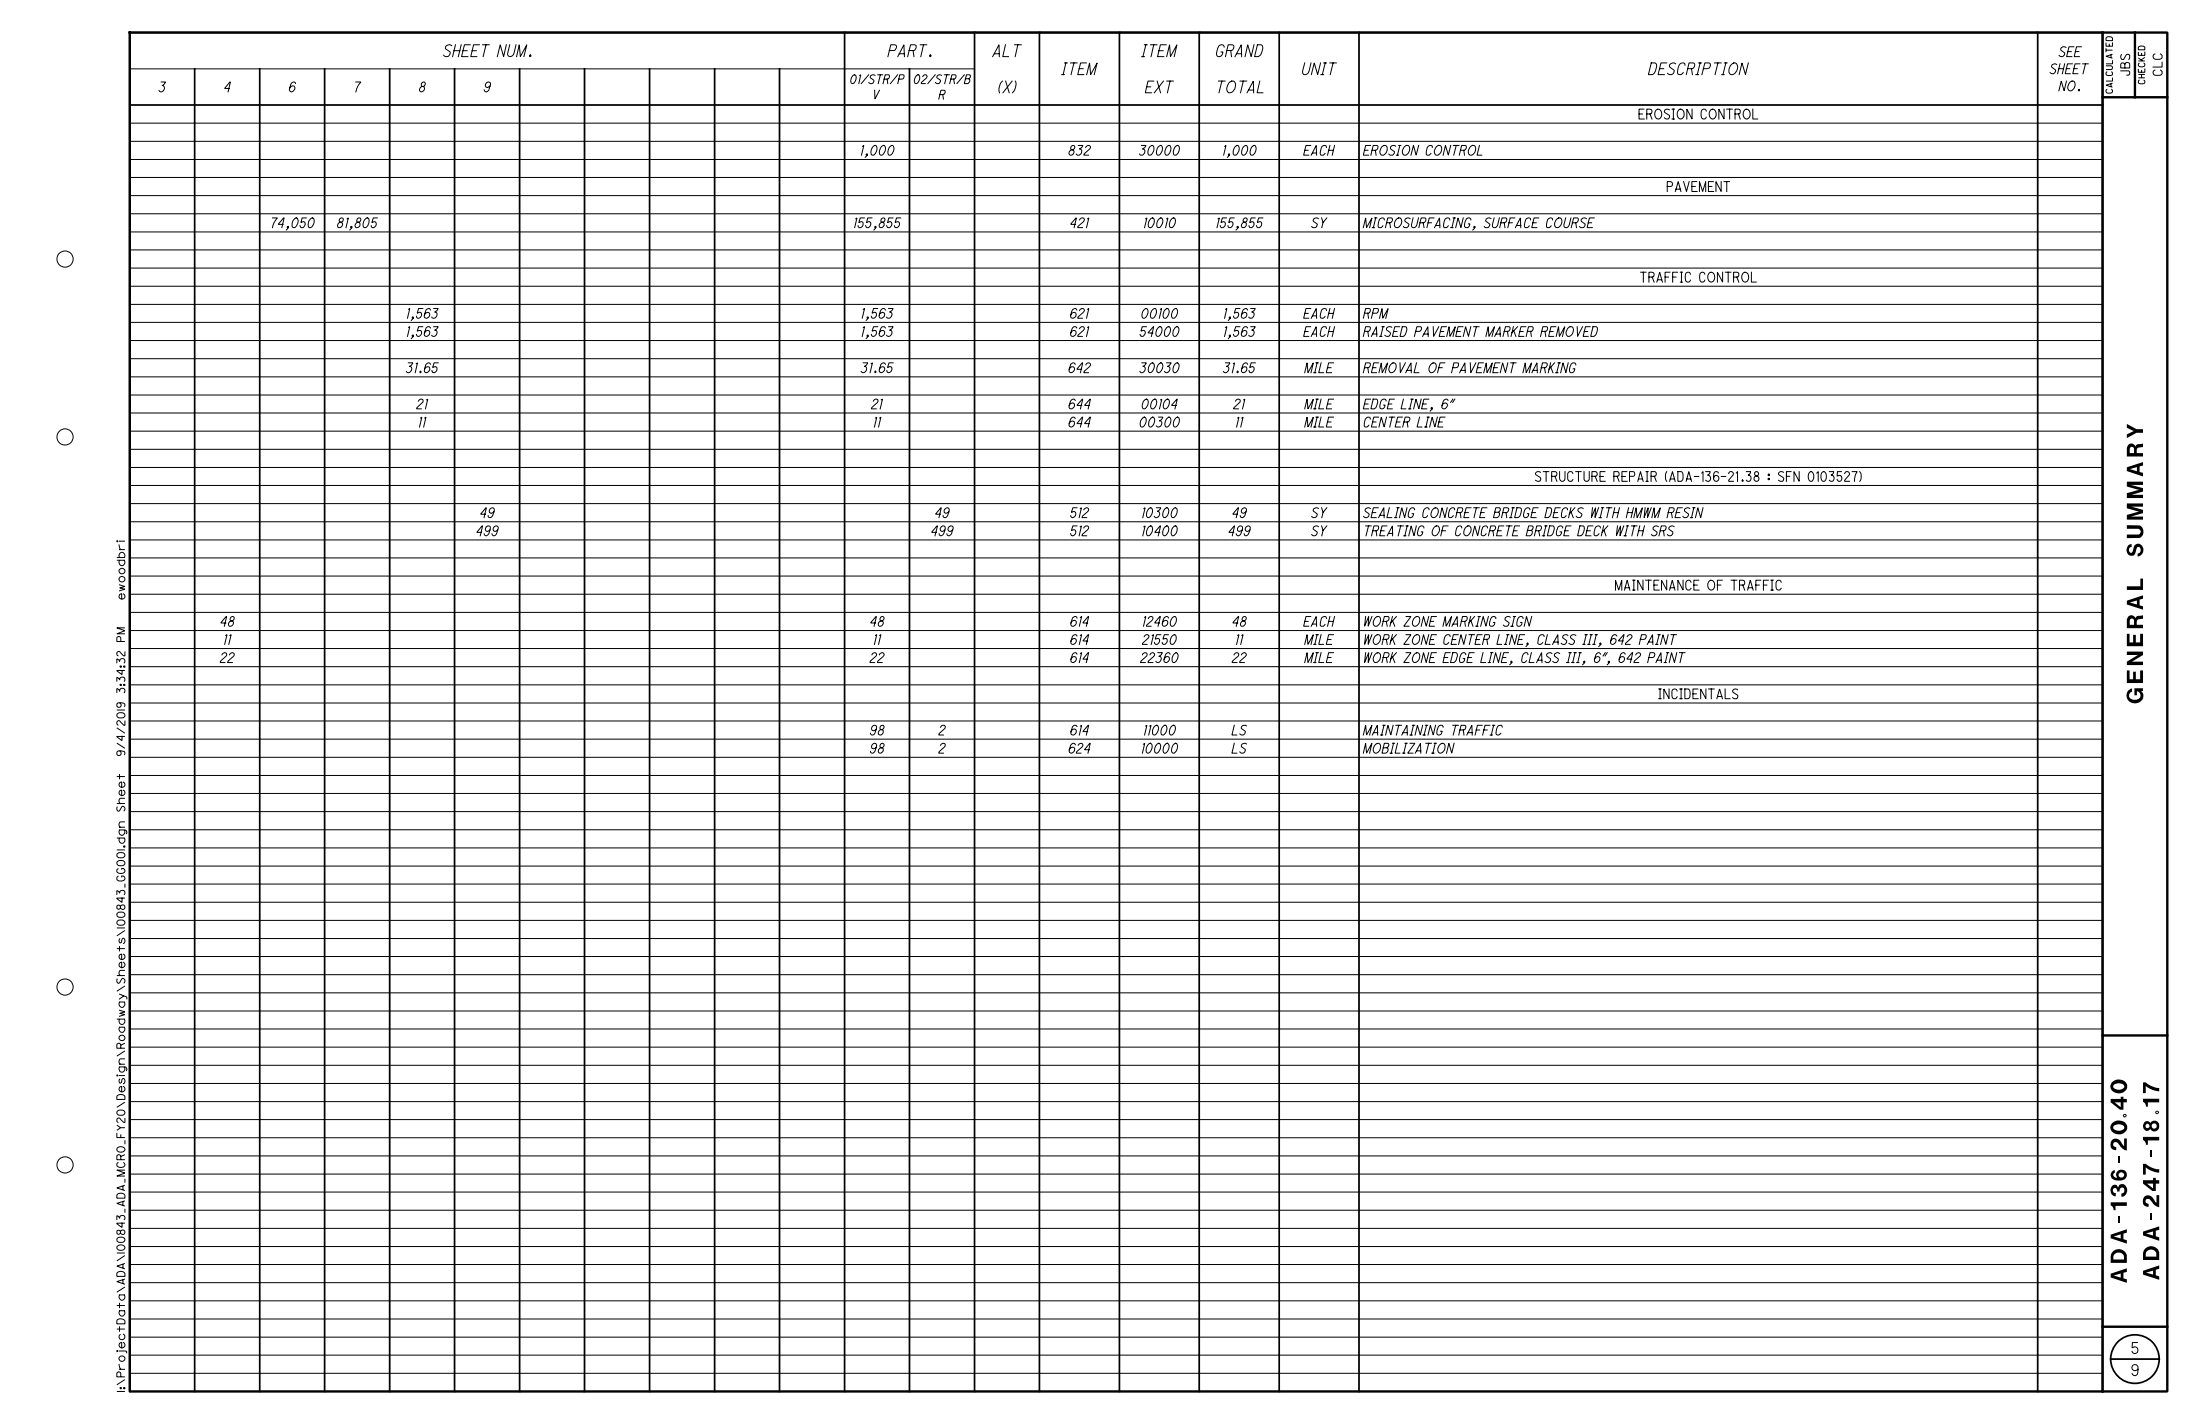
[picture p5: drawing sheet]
<svg xmlns="http://www.w3.org/2000/svg" width="432mm" height="279mm" viewBox="0 0 432 279" stroke-linecap="round" stroke-linejoin="round" font-family="sans-serif">
<g fill="none" stroke="#000" stroke-width=".2">
<path d="M25.5 13.5h165.8M25.5 38.4h387.2M25.5 34.8h387.2M25.5 31.3h387.2M25.5 27.7h387.2M25.5 24.2h387.2M25.5 59.7h387.2M25.5 56.2h387.2M25.5 52.6h387.2M25.5 49h387.2M25.5 45.5h387.2M25.5 41.9h387.2"/>
<path d="M25.5 77.5h387.2M25.5 73.9h387.2M25.5 70.4h387.2M25.5 66.8h387.2M25.5 63.3h387.2M25.5 98.8h387.2M25.5 95.2h387.2M25.5 91.7h387.2M25.5 88.2h387.2M25.5 84.6h387.2M25.5 81h387.2M25.5 116.6h387.2"/>
<path d="M25.5 113h387.2M25.5 109.5h387.2M25.5 105.9h387.2M25.5 102.4h387.2M25.5 137.9h387.2M25.5 134.4h387.2M25.5 130.8h387.2M25.5 127.2h387.2M25.5 123.7h387.2M25.5 120.2h387.2M25.5 159.2h387.2M25.5 155.7h387.2"/>
<path d="M25.5 152.2h387.2M25.5 148.6h387.2M25.5 145h387.2M25.5 141.5h387.2M25.5 177h387.2M25.5 173.5h387.2M25.5 169.9h387.2M25.5 166.4h387.2M25.5 162.8h387.2M25.5 198.4h387.2M25.5 194.8h387.2M25.5 191.2h387.2"/>
<path d="M25.5 187.7h387.2M25.5 184.1h387.2M25.5 180.6h387.2M25.5 219.7h387.2M25.5 216.1h387.2M25.5 212.6h387.2M25.5 209h387.2M25.5 205.5h387.2M25.5 201.9h387.2M25.5 237.5h387.2M25.5 233.9h387.2M25.5 230.4h387.2"/>
<path d="M25.5 226.8h387.2M25.5 223.2h387.2M25.5 258.8h387.2M25.5 255.2h387.2M25.5 251.7h387.2M25.5 248.1h387.2M25.5 244.6h387.2M25.5 241h387.2M25.5 273h387.2M25.5 269.5h387.2M25.5 265.9h387.2M25.5 262.4h387.2"/>
<circle cx="12.8" cy="50.8" r="1.59"/>
<circle cx="12.8" cy="85.7" r="1.59"/>
<circle cx="12.8" cy="193.7" r="1.59"/>
<circle cx="12.8" cy="228.6" r="1.59"/>
</g>
<path d="M25.5 6.4h399.9v266.6h-399.9zM412.7 6.4v266.6M412.7 19.1h12.7M419 6.4v12.7M412.7 203.2h12.7M412.7 260.3h12.7" fill="none" stroke="#000" stroke-width=".47"/>
<g fill="none" stroke="#000" stroke-width=".34">
<path d="M38.2 13.5v259.5M51 13.5v259.5M63.7 13.5v259.5M76.5 13.5v259.5M89.2 13.5v259.5M102 13.5v259.5M114.7 13.5v259.5M127.5 13.5v259.5M140.3 13.5v259.5M153 13.5v259.5M165.8 6.4v266.6M178.5 13.5v259.5"/>
<path d="M191.3 6.4v266.6M204 6.4v266.6M219.7 6.4v266.6M235.4 6.4v266.6M251.1 6.4v266.6M266.7 6.4v266.6M399.9 6.4v266.6M25.5 20.6h387.2M25.5 273v-266.6h387.2v266.6M414.3 266.7h9.5"/>
<circle cx="419" cy="266.7" r="4.8"/>
</g>
<g font-size="3.2">
<text x="420.6" y="109.2" transform="rotate(-90 420.6 109.2)">SUM M A RY</text>
<text x="420.6" y="138" transform="rotate(-90 420.6 138)">G ENERA L</text>
<text x="417.5" y="217.8" transform="rotate(-90 417.5 217.8)">40</text>
<text x="423.8" y="217.1" transform="rotate(-90 423.8 217.1)">17</text>
<text x="417.5" y="251.7" transform="rotate(-90 417.5 251.7)">A D A -136-20.</text>
<text x="423.8" y="251.1" transform="rotate(-90 423.8 251.1)">A D A -247-18.</text>
</g>
<g font-size="2.3">
<text x="87" y="11.1">SHEET NUM.</text>
<text x="174.3" y="11.1">PART.</text>
<text x="194.9" y="11.1">ALT</text>
<text x="224.1" y="11.1">ITEM</text>
<text x="238.6" y="11.1">GRAND</text>
<text x="208.4" y="14.7">ITEM</text>
<text x="255.5" y="14.7">UNIT</text>
<text x="323.5" y="14.7">DESCRIPTION</text>
<text x="195.9" y="18.2">(X)</text>
<text x="224.8" y="18.2">EXT</text>
<text x="238.6" y="18.2">TOTAL</text>
</g>
<g font-size="2.2">
<text x="418.4" y="269.9">9</text>
<text x="418.5" y="265.6">5</text>
</g>
<g font-size="1.9">
<text x="404.1" y="11.1">SEE</text>
<text x="402.3" y="14.5">SHEET</text>
<text x="404.1" y="17.8">NO.</text>
<text x="31.2" y="18">3</text>
<text x="43.9" y="18">4</text>
<text x="56.7" y="18">6</text>
<text x="69.4" y="18">7</text>
<text x="82.2" y="18">8</text>
<text x="95" y="18">9</text>
<text x="321.7" y="23.3">EROSION CONTROL</text>
<text x="168.8" y="30.5">1,000</text>
<text x="209.7" y="30.5">832</text>
<text x="223.6" y="30.5">30000</text>
<text x="239.9" y="30.5">1,000</text>
<text x="255.9" y="30.5">EACH</text>
<text x="267.6" y="30.5">EROSION CONTROL</text>
<text x="327.2" y="37.6">PAVEMENT</text>
<text x="53" y="44.7">74,050</text>
<text x="66.1" y="44.7">81,805</text>
<text x="167.5" y="44.7">155,855</text>
<text x="210" y="44.7">421</text>
<text x="224.4" y="44.7">10010</text>
<text x="238.6" y="44.7">155,855</text>
<text x="257.4" y="44.7">SY</text>
<text x="267.6" y="44.7">MICROSURFACING, SURFACE COURSE</text>
<text x="322" y="55.3">TRAFFIC CONTROL</text>
<text x="79.7" y="62.5">1,563</text>
<text x="169" y="62.5">1,563</text>
<text x="210" y="62.5">621</text>
<text x="224" y="62.5">00100</text>
<text x="240.1" y="62.5">1,563</text>
<text x="255.9" y="62.5">EACH</text>
<text x="267.6" y="62.5">RPM</text>
<text x="79.7" y="66">1,563</text>
<text x="169" y="66">1,563</text>
<text x="210" y="66">621</text>
<text x="223.7" y="66">54000</text>
<text x="240.1" y="66">1,563</text>
<text x="255.9" y="66">EACH</text>
<text x="267.6" y="66">RAISED PAVEMENT MARKER REMOVED</text>
<text x="79.7" y="73.1">31.65</text>
<text x="169" y="73.1">31.65</text>
<text x="209.7" y="73.1">642</text>
<text x="223.7" y="73.1">30030</text>
<text x="240.1" y="73.1">31.65</text>
<text x="256.1" y="73.1">MILE</text>
<text x="267.6" y="73.1">REMOVAL OF PAVEMENT MARKING</text>
<text x="81.8" y="80.2">21</text>
<text x="82.1" y="83.8">11</text>
<text x="171" y="80.2">21</text>
<text x="171.4" y="83.8">11</text>
<text x="209.7" y="80.2">644</text>
<text x="209.7" y="83.8">644</text>
<text x="223.6" y="83.8">00300</text>
<text x="224" y="80.2">00104</text>
<text x="242.1" y="80.2">21</text>
<text x="242.5" y="83.8">11</text>
<text x="256.1" y="80.2">MILE</text>
<text x="256.1" y="83.8">MILE</text>
<text x="267.6" y="80.2">EDGE LINE, 6&quot;</text>
<text x="267.6" y="83.8">CENTER LINE</text>
<text x="301.4" y="94.4">STRUCTURE REPAIR (ADA-136-21.38 : SFN 0103527)</text>
<text x="94.2" y="101.6">49</text>
<text x="183.5" y="101.6">49</text>
<text x="210.1" y="101.6">512</text>
<text x="224" y="101.6">10300</text>
<text x="241.8" y="101.6">49</text>
<text x="257.4" y="101.6">SY</text>
<text x="267.6" y="101.6">SEALING CONCRETE BRIDGE DECKS WITH HMWM RESIN</text>
<text x="93.4" y="105.1">499</text>
<text x="182.7" y="105.1">499</text>
<text x="210.1" y="105.1">512</text>
<text x="224" y="105.1">10400</text>
<text x="241" y="105.1">499</text>
<text x="257.4" y="105.1">SY</text>
<text x="267.6" y="105.1">TREATING OF CONCRETE BRIDGE DECK WITH SRS</text>
<text x="317.1" y="115.8">MAINTENANCE OF TRAFFIC</text>
<text x="43.2" y="122.9">48</text>
<text x="170.8" y="122.9">48</text>
<text x="210" y="122.9">614</text>
<text x="224.2" y="122.9">12460</text>
<text x="241.8" y="122.9">48</text>
<text x="255.9" y="122.9">EACH</text>
<text x="267.6" y="122.9">WORK ZONE MARKING SIGN</text>
<text x="43.2" y="130">22</text>
<text x="43.8" y="126.4">11</text>
<text x="170.8" y="130">22</text>
<text x="171.4" y="126.4">11</text>
<text x="210" y="126.4">614</text>
<text x="210" y="130">614</text>
<text x="223.9" y="130">22360</text>
<text x="224.2" y="126.4">21550</text>
<text x="241.8" y="130">22</text>
<text x="242.5" y="126.4">11</text>
<text x="256.1" y="126.4">MILE</text>
<text x="256.1" y="130">MILE</text>
<text x="267.6" y="126.4">WORK ZONE CENTER LINE, CLASS III, 642 PAINT</text>
<text x="267.6" y="130">WORK ZONE EDGE LINE, CLASS III, 6&quot;, 642 PAINT</text>
<text x="325.6" y="137.1">INCIDENTALS</text>
<text x="170.7" y="144.2">98</text>
<text x="170.7" y="147.8">98</text>
<text x="184.2" y="144.2">2</text>
<text x="184.2" y="147.8">2</text>
<text x="209.7" y="147.8">624</text>
<text x="210" y="144.2">614</text>
<text x="224" y="147.8">10000</text>
<text x="224.4" y="144.2">11000</text>
<text x="241.8" y="144.2">LS</text>
<text x="241.8" y="147.8">LS</text>
<text x="267.6" y="144.2">MAINTAINING TRAFFIC</text>
<text x="267.6" y="147.8">MOBILIZATION</text>
</g>
<g font-size="1.8">
<text x="418" y="14.7" transform="rotate(-90 418 14.7)">JBS</text>
<text x="424.4" y="14.8" transform="rotate(-90 424.4 14.8)">CLC</text>
</g>
<g font-size="1.7">
<text x="166.8" y="16.4">01/STR/P</text>
<text x="179.3" y="16.4">02/STR/B</text>
<text x="171.2" y="19.4">V</text>
<text x="184.3" y="19.4">R</text>
</g>
<g font-size="1.6">
<text x="24.5" y="117.6" transform="rotate(-90 24.5 117.6)">ewoodbri</text>
<text x="24.5" y="125.9" transform="rotate(-90 24.5 125.9)">PM</text>
<text x="24.5" y="130.1" transform="rotate(-90 24.5 130.1)">32</text>
<text x="24.5" y="136" transform="rotate(-90 24.5 136)">3:</text>
<text x="24.5" y="133.8" transform="rotate(-90 24.5 133.8)">34:</text>
<text x="24.5" y="138.8" transform="rotate(-90 24.5 138.8)">9</text>
<text x="24.5" y="148.2" transform="rotate(-90 24.5 148.2)">9/4/201</text>
<text x="24.5" y="159.2" transform="rotate(-90 24.5 159.2)">Sheet</text>
<text x="24.5" y="166.2" transform="rotate(-90 24.5 166.2)">.</text>
<text x="24.5" y="181.5" transform="rotate(-90 24.5 181.5)">00843_GG001dgn</text>
<text x="24.5" y="210.4" transform="rotate(-90 24.5 210.4)">gn\Roadway\Sheets\1</text>
<text x="24.5" y="245.3" transform="rotate(-90 24.5 245.3)">00843_ADA_MCRO_FY20\Desi</text>
<text x="24.5" y="264.5" transform="rotate(-90 24.5 264.5)">ectData\ADA\1</text>
<text x="24.5" y="273" transform="rotate(-90 24.5 273)">I\Proj</text>
<text x="24.5" y="272.5" transform="rotate(-90 24.5 272.5)">:</text>
</g>
<g font-size="1.3">
<text x="421" y="16.4" transform="rotate(-90 421 16.4)">CHECKED</text>
<text x="414.6" y="18.3" transform="rotate(-90 414.6 18.3)">CALCULATED</text>
</g>
</svg>
